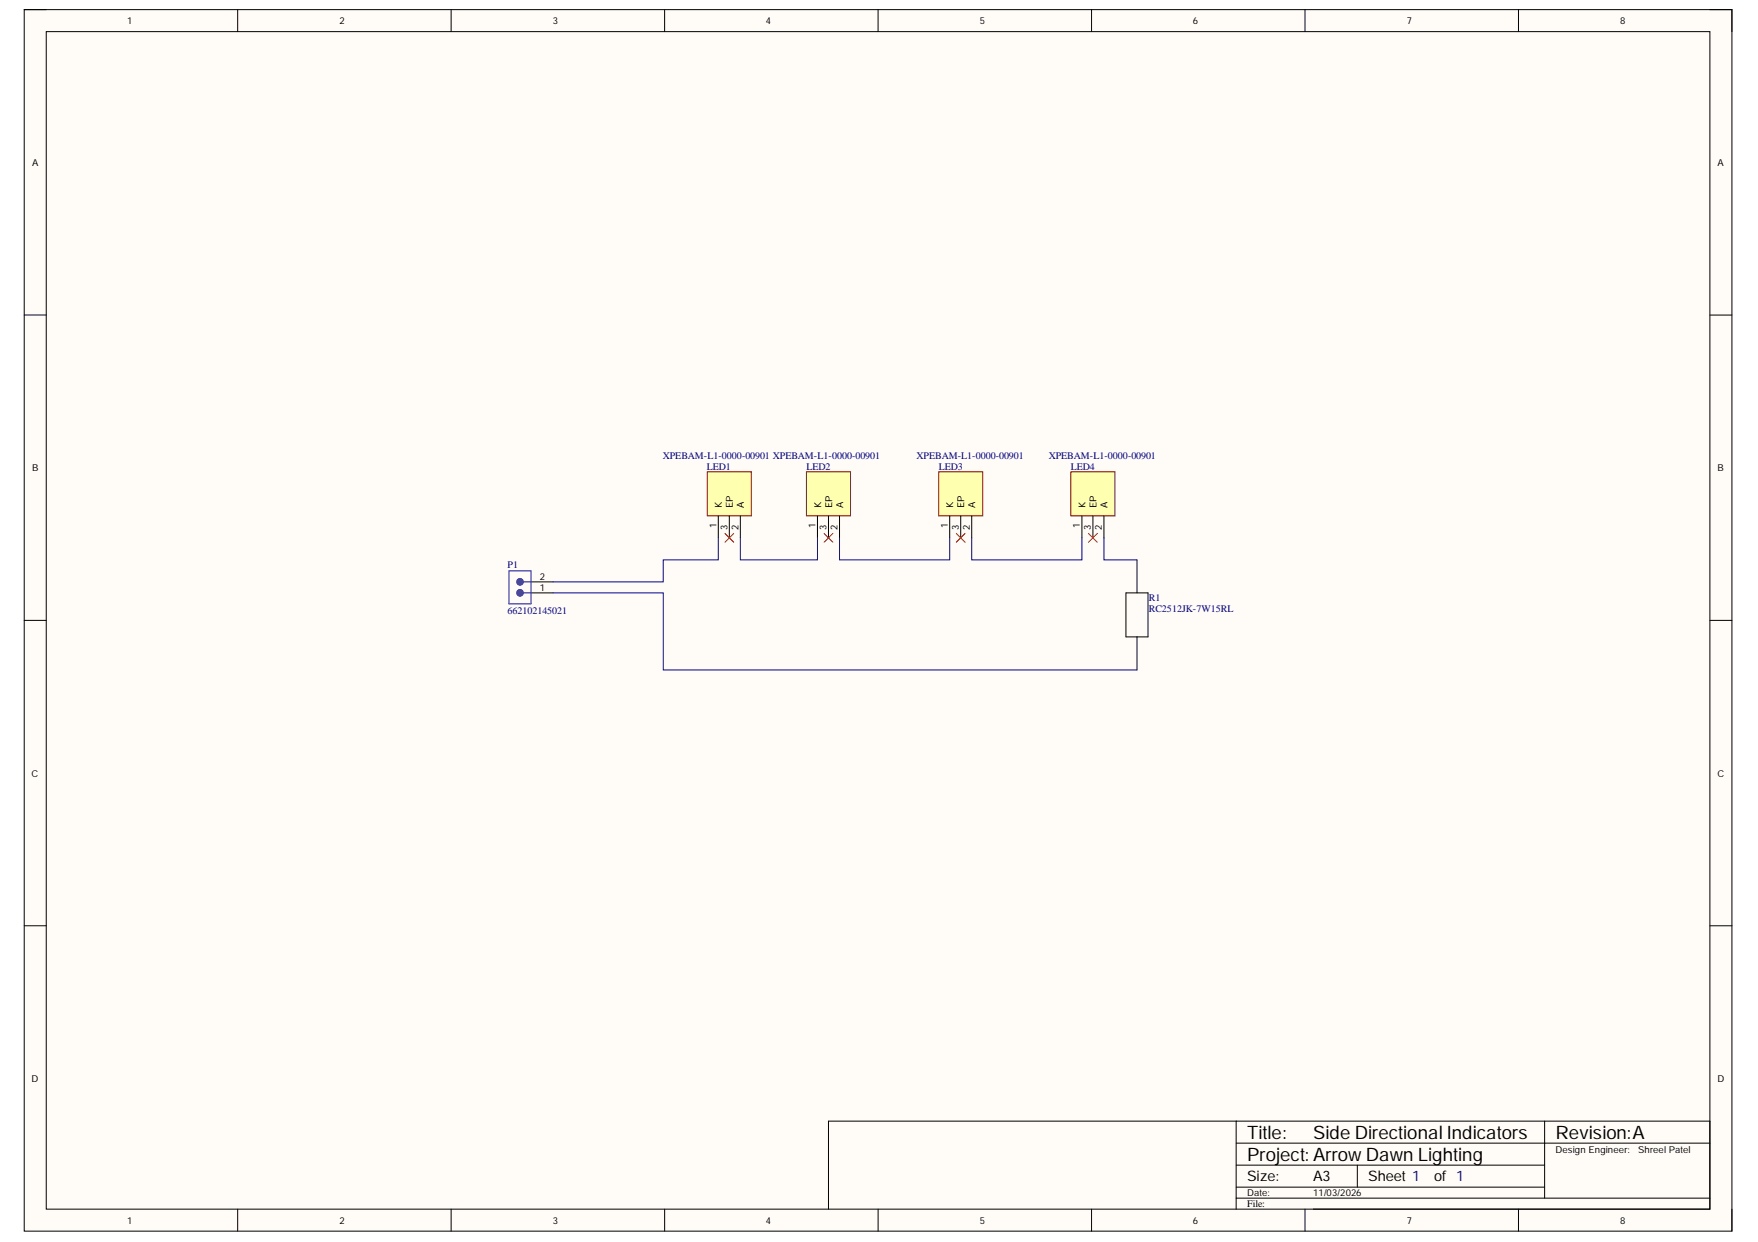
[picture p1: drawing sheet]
<svg xmlns="http://www.w3.org/2000/svg" width="297mm" height="210mm" viewBox="0 0 297 210" stroke-linecap="round" stroke-linejoin="round" font-family="sans-serif">
<path d="M4.1 1.6h288.5v206.5h-288.5z" fill-rule="evenodd" fill="#fffcf8"/>
<path d="M4.1 1.6h288.5v206.5h-288.5z" fill="none" stroke="#000" stroke-width=".17"/>
<path d="M7.8 5.3h281.1v199.1h-281.1z" fill-rule="evenodd" fill="#fffcf8"/>
<g fill="none" stroke="#000" stroke-width=".17">
<path d="M4.1 1.6h3.7M7.8 5.3h281.1v199.1h-281.1zM40.2 1.6v3.7M76.2 1.6v3.7M112.3 1.6v3.7M148.4 1.6v3.7M184.4 1.6v3.7M220.5 1.6v3.7M256.6 1.6v3.7M288.9 1.6h3.7v3.7M4.1 53.2h3.7M288.9 53.2h3.7"/>
<path d="M89.7 98.3h3.7M4.1 104.8h3.7M89.7 100.2h3.7M288.9 104.8h3.7M4.1 156.5h3.7M288.9 156.5h3.7M208.9 189.5v14.9M208.9 193.2h80M208.9 196.9h52.1M229.3 196.9v3.7M261 189.5v13M40.2 204.4v3.7"/>
<path d="M76.2 204.4v3.7M112.3 204.4v3.7M140 204.4v-14.9h148.9v14.9h-67M148.4 204.4v3.7M184.4 204.4v3.7M208.9 202.5h80M208.9 200.6h52.1M220.5 204.4v3.7M256.6 204.4v3.7M292.6 204.4v3.7"/>
</g>
<path d="M88.4 98.3h1.3" fill="none" stroke="#00f" stroke-width=".17"/>
<circle cx="87.9" cy="98.3" r=".56" fill="#00f"/>
<g fill="none" stroke="#00f" stroke-width=".17">
<path d="M86 96.5h3.7v5.6h-3.7zM88.4 100.2h1.3"/>
<circle cx="87.9" cy="98.3" r=".56"/>
</g>
<circle cx="87.9" cy="100.2" r=".56" fill="#00f"/>
<circle cx="87.9" cy="100.2" r=".56" fill="none" stroke="#00f" stroke-width=".17"/>
<path d="M119.5 79.7h7.5v7.5h-7.5z" fill-rule="evenodd" fill="#ffffb0"/>
<path d="M119.5 79.7h7.5v7.5h-7.5z" fill="none" stroke="#800000" stroke-width=".17"/>
<path d="M121.4 87.2v3.7M123.2 87.2v3.7M125.1 87.2v3.7" fill="none" stroke="#000" stroke-width=".17"/>
<path d="M136.3 79.7h7.4v7.5h-7.4z" fill-rule="evenodd" fill="#ffffb0"/>
<path d="M136.3 79.7h7.4v7.5h-7.4z" fill="none" stroke="#800000" stroke-width=".17"/>
<path d="M138.1 87.2v3.7M140 87.2v3.7M141.8 87.2v3.7" fill="none" stroke="#000" stroke-width=".17"/>
<path d="M158.6 79.7h7.4v7.5h-7.4z" fill-rule="evenodd" fill="#ffffb0"/>
<path d="M158.6 79.7h7.4v7.5h-7.4z" fill="none" stroke="#800000" stroke-width=".17"/>
<path d="M160.5 87.2v3.7M162.3 87.2v3.7M164.2 87.2v3.7" fill="none" stroke="#000" stroke-width=".17"/>
<path d="M180.9 79.7h7.5v7.5h-7.5z" fill-rule="evenodd" fill="#ffffb0"/>
<path d="M180.9 79.7h7.5v7.5h-7.5z" fill="none" stroke="#800000" stroke-width=".17"/>
<path d="M182.8 87.2v3.7M184.7 87.2v3.7M186.5 87.2v3.7M192.1 94.6v5.6M190.2 100.2h3.8v7.4h-3.8zM192.1 107.6v5.6" fill="none" stroke="#000" stroke-width=".17"/>
<path d="M122.5 90.2l1.5 1.4M124 90.2l-1.5 1.4M139.2 90.2l1.5 1.4M140.7 90.2l-1.5 1.4M161.6 90.2l1.5 1.4M163.1 90.2l-1.5 1.4M183.9 90.2l1.5 1.4M185.4 90.2l-1.5 1.4" fill="none" stroke="#f00" stroke-width=".17"/>
<path d="M121.4 90.9v3.7h-9.3v3.7h-18.7M125.1 90.9v3.7h13v-3.7M141.8 90.9v3.7h18.7v-3.7M164.2 90.9v3.7h18.6v-3.7M186.5 90.9v3.7h5.6M93.4 100.2h18.7v13h80" fill="none" stroke="#000080" stroke-width=".17"/>
<g font-size="3.1">
<text x="210.7" y="192.5">Title:</text>
<text x="210.7" y="196.2">Project: ArrowDawn Lighting</text>
<text x="221.9" y="192.5">Side Directional Indicators</text>
<text x="262.8" y="192.5">Revision:A</text>
</g>
<g font-size="2.5">
<text x="210.7" y="199.6">Size:</text>
<text x="221.9" y="199.6">A3</text>
<text x="231.2" y="199.6">Sheet 1</text>
<text x="242.3" y="199.6">of 1</text>
</g>
<g font-size="1.7" fill="#000080">
<text x="112" y="77.5">XPEBAM-L1-0000-00901 XPEBAM-L1-0000-00901</text>
<text x="154.9" y="77.5">XPEBAM-L1-0000-00901</text>
<text x="177.2" y="77.5">XPEBAM-L1-0000-00901</text>
<text x="119.4" y="79.4">LED1</text>
<text x="136.3" y="79.4">LED2</text>
<text x="158.6" y="79.4">LED3</text>
<text x="180.9" y="79.4">LED4</text>
<text x="85.8" y="95.9">P1</text>
<text x="194.1" y="101.5">R1</text>
<text x="85.8" y="103.7">662102145021</text>
<text x="194.1" y="103.4">RC2512JK-7W15RL</text>
</g>
<text font-size="1.7" x="210.7" y="203.9">File:</text>
<g font-size="1.6">
<text x="21.5" y="4.1">1</text>
<text x="57.4" y="4.1">2</text>
<text x="93.4" y="4.1">3</text>
<text x="129.4" y="4.1">4</text>
<text x="165.5" y="4.1">5</text>
<text x="201.6" y="4.1">6</text>
<text x="237.7" y="4.1">7</text>
<text x="273.7" y="4.1">8</text>
<text x="5.4" y="28">A</text>
<text x="290.2" y="28">A</text>
<text x="5.4" y="79.6">B</text>
<text x="290.2" y="79.6">B</text>
<text x="121" y="89.2" transform="rotate(-90 121 89.2)">1</text>
<text x="122" y="85.9" transform="rotate(-90 122 85.9)">K</text>
<text x="122.9" y="89.5" transform="rotate(-90 122.9 89.5)">3</text>
<text x="123.8" y="85.9" transform="rotate(-90 123.8 85.9)">EP</text>
<text x="124.8" y="89.5" transform="rotate(-90 124.8 89.5)">2</text>
<text x="125.7" y="85.9" transform="rotate(-90 125.7 85.9)">A</text>
<text x="137.8" y="89.2" transform="rotate(-90 137.8 89.2)">1</text>
<text x="138.7" y="85.9" transform="rotate(-90 138.7 85.9)">K</text>
<text x="139.7" y="89.5" transform="rotate(-90 139.7 89.5)">3</text>
<text x="140.6" y="85.9" transform="rotate(-90 140.6 85.9)">EP</text>
<text x="141.5" y="89.5" transform="rotate(-90 141.5 89.5)">2</text>
<text x="142.4" y="85.9" transform="rotate(-90 142.4 85.9)">A</text>
<text x="160.1" y="89.2" transform="rotate(-90 160.1 89.2)">1</text>
<text x="161.1" y="85.9" transform="rotate(-90 161.1 85.9)">K</text>
<text x="162" y="89.5" transform="rotate(-90 162 89.5)">3</text>
<text x="162.9" y="85.9" transform="rotate(-90 162.9 85.9)">EP</text>
<text x="163.8" y="89.5" transform="rotate(-90 163.8 89.5)">2</text>
<text x="164.8" y="85.9" transform="rotate(-90 164.8 85.9)">A</text>
<text x="182.5" y="89.2" transform="rotate(-90 182.5 89.2)">1</text>
<text x="183.4" y="85.9" transform="rotate(-90 183.4 85.9)">K</text>
<text x="184.3" y="89.5" transform="rotate(-90 184.3 89.5)">3</text>
<text x="185.2" y="85.9" transform="rotate(-90 185.2 85.9)">EP</text>
<text x="186.2" y="89.5" transform="rotate(-90 186.2 89.5)">2</text>
<text x="187.1" y="85.9" transform="rotate(-90 187.1 85.9)">A</text>
<text x="91.2" y="98">2</text>
<text x="91.2" y="99.8">1</text>
<text x="5.3" y="131.2">C</text>
<text x="290.2" y="131.2">C</text>
<text x="5.3" y="182.8">D</text>
<text x="290.2" y="182.8">D</text>
<text x="262.8" y="194.9">Design Engineer:</text>
<text x="276.8" y="194.9">Shreel Patel</text>
<text x="210.7" y="202.2">Date:</text>
<text x="221.9" y="202.2">11/03/2026</text>
<text x="21.5" y="206.8">1</text>
<text x="57.4" y="206.8">2</text>
<text x="93.4" y="206.8">3</text>
<text x="129.4" y="206.8">4</text>
<text x="165.5" y="206.8">5</text>
<text x="201.6" y="206.8">6</text>
<text x="237.7" y="206.8">7</text>
<text x="273.7" y="206.8">8</text>
</g>
</svg>
